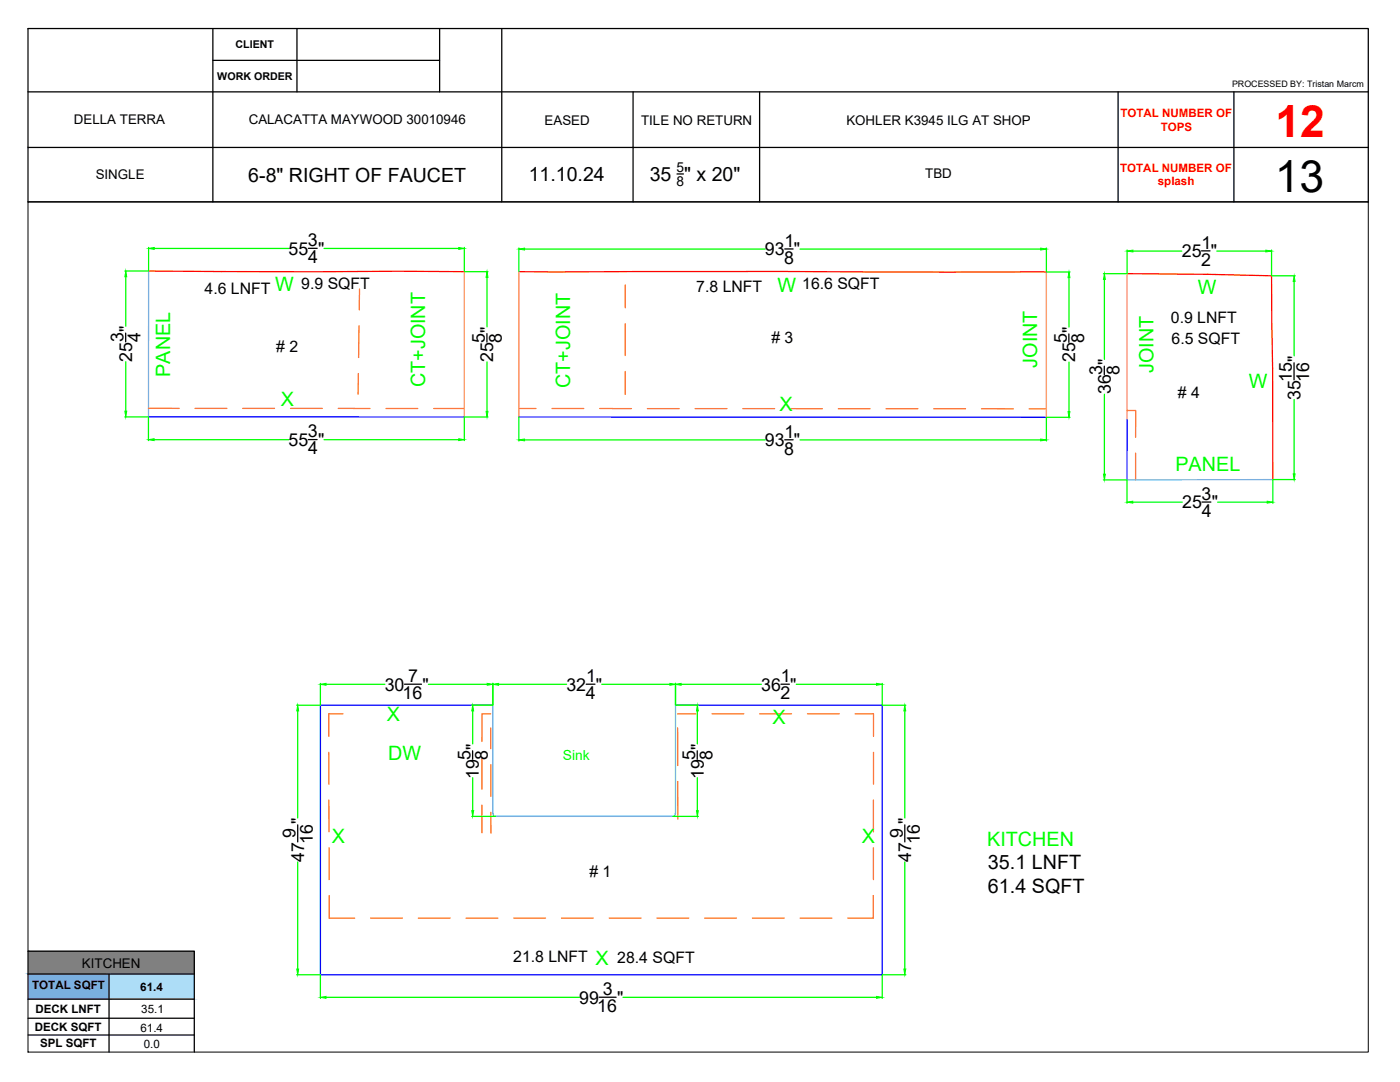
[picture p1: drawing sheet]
<svg xmlns="http://www.w3.org/2000/svg" width="279mm" height="216mm" viewBox="0 0 279 216" stroke-linecap="round" stroke-linejoin="round" font-family="sans-serif">
<!-- layer: ORANGE_CABS -->
<g fill="none" stroke="#ff7f00" stroke-width=".25">
<path d="M71.8 57.7l-.1 4.1M124.8 56.9v4.5M71.5 74.5v4.2M71.6 65v6.4M124.8 64.6v6.4M124.8 74.1v4.6M29.6 81.5h6.2M38.9 81.5h6.4M48.5 81.5h6.3M58 81.5h6.3M67.5 81.5h6.4M77 81.5h6.4"/>
<path d="M86.6 81.5h6.1M103.5 81.5h3.5M110.2 81.5h6.3M119.7 81.5h6.3M129.2 81.5h6.4M138.7 81.5h6.4M148.3 81.5h6.3M157.8 81.5l6.3 .1M167.3 81.6h6.4M176.8 81.6h6.4M186.4 81.6h6.3M195.9 81.6h6.3"/>
<path d="M205.4 81.6h3.4M224.9 81.9h1.8l-.1 5.3M226.6 90.4v5.4M65.6 150.1v6.4M65.6 159.6l.1 6.4M68.4 142.4h-2.8v4.5M96.2 151.1v6.4M97.9 142.5h-1.7v5.5M97.9 145.2v4.2M98 152.6v6.3M135.2 145.2l.1 7.6M135.3 155.9v7.5"/>
<path d="M138.9 142.4l-3.7 .1M142.1 142.4h6.3M151.6 142.4h6.4M161.1 142.4h6.4M170.7 142.4h3.6v4.5M174.3 159.6v6.4M174.3 150.1v6.4M65.7 169.2v6.3M65.7 178.7v4.5h5.1M96.2 160.7v5.5M98 162.1v4.1M174.3 178.7v4.5h-5.1"/>
<path d="M174.3 169.2v6.3M74 183.2h6.3M83.5 183.2h6.3M93 183.2h6.4M102.5 183.2h6.4M112.1 183.2h6.3M121.6 183.2h6.3M131.1 183.2h6.4M140.6 183.2h6.4M150.2 183.2h6.3M159.7 183.2h6.3"/>
</g>
<!-- layer: RED_WALL -->
<path d="M29.7 54.1l63 .1M103.5 54.2l105.3 .1M224.9 54.6l16.1 .1 12.8 .3 .2 40.7" fill="none" stroke="#f00" stroke-width=".25"/>
<!-- layer: 0 -->
<path d="M29.7 54.1l-.1 29.1M254 95.7l-29.1 .1" fill="none" stroke="#7aafdf" stroke-width=".25"/>
<!-- layer: BLUE_BLUE -->
<path d="M29.6 83.2h63.1M103.5 83.2l105.3 .1M224.9 83.6v12.2M98.4 140.7h-34.5v53.8h112.2v-53.8h-41.3" fill="none" stroke="#00f" stroke-width=".25"/>
<!-- layer: 0 -->
<path d="M92.7 54.2v29M103.5 54.2v29M208.8 54.3v29M224.9 54.6v29" fill="none" stroke="#f27172" stroke-width=".25"/>
<!-- layer: _CURVE -->
<path d="M98.4 140.7v21.6M134.8 140.7v21.6M98.4 162.3v.3l.5 .3h35.3M134.8 162.3l-.1 .3-.5 .3" fill="none" stroke="#0ff" stroke-width=".25"/>
<!-- layer: 0 -->
<g fill="none" stroke="#0f0" stroke-width=".25">
<path d="M24.9 54.1h4.7M25.1 55.2v9.9M29.7 49.4v4.6M30.8 49.6h26.8M64.7 49.6h26.8M92.7 49.4v4.7M92.7 54.2h4.7M97.2 55.4v9.8M103.5 49.5v4.6M104.7 49.7h48M159.7 49.7h48M208.8 49.5v4.7"/>
<path d="M208.9 54.3h4.7M213.3 55.4v9.9M220.2 54.6h4.7M220.4 55.8v15.9M224.9 49.9v4.6M226.1 50.1h9.8M242.8 50.1h9.8M253.8 49.9v5.1M253.8 55h4.7M258.3 56.2v14.8M25.1 72.2v9.8M97.2 72.2v9.9"/>
<path d="M213.3 72.3v9.8M220.4 78.7v15.9M258.3 79.7v14.9M24.9 83.2h4.6M29.6 83.2v4.7M30.8 87.7h26.8M64.7 87.7h26.8M92.7 83.3v4.6M92.7 83.2h4.7M103.5 83.3v4.7M104.7 87.8h48M159.7 87.8h48"/>
<path d="M208.8 83.3v4.7M208.9 83.3h4.7M220.2 95.8h4.7M224.9 95.8v4.6M254 95.8v4.6M254.1 95.7h4.4M226.1 100.2h9.8M243 100.2h9.9M63.9 136.4v4.3M65.1 136.5h11.7M85.5 136.5h11.7M98.4 136.4v4.3"/>
<path d="M99.5 136.5h13.6M120.1 136.5h13.6M134.8 136.4v4.3M135.9 136.5h16.1M158.9 136.5h16M176.1 136.4v4.3M59.2 140.7h4.7M59.4 141.9v21.3M94.1 140.7h4.2M94.3 141.9v6.5M94.3 155.2v6.6M134.9 140.7h4.5"/>
<path d="M139.2 141.9v6.5M139.2 155.2v6.6M176.1 140.7h4.7M180.6 141.9v21.3M59.4 172v21.4M94.1 162.9h4.8M134.3 162.9h5.1M180.6 172v21.4M59.2 194.5h4.7M63.9 194.6v4.6M65.1 199h50.6M124.3 199h50.6"/>
<path d="M176.1 194.6v4.6M176.1 194.5h4.7"/>
</g>
<g fill="#0f0" stroke="#0f0" stroke-width=".2">
<path d="M29.7 49.6l1.1-.2v.4z"/>
<path d="M91.5 49.4l1.2 .2-1.2 .2z"/>
<path d="M97.2 54.2l.2 1.2h-.4z"/>
<path d="M97 82.1h.4l-.2 1.1z"/>
<path d="M91.5 87.5l1.2 .2-1.2 .2z"/>
<path d="M29.6 87.7l1.2-.2v.4z"/>
<path d="M24.9 82h.4l-.2 1.2z"/>
<path d="M25.1 54.1l.2 1.1h-.4z"/>
<path d="M103.5 49.7l1.2-.2v.4z"/>
<path d="M207.7 49.5l1.1 .2-1.1 .2z"/>
<path d="M213.3 54.3l.2 1.1h-.4z"/>
<path d="M213.1 82.1h.4l-.2 1.2z"/>
<path d="M207.7 87.6l1.1 .2-1.1 .2z"/>
<path d="M103.5 87.8l1.2-.2v.4z"/>
<path d="M224.9 50.1l1.2-.2v.4z"/>
<path d="M252.6 49.9l1.2 .2-1.2 .2z"/>
<path d="M258.3 55l.2 1.2h-.4z"/>
<path d="M258.1 94.6h.4l-.2 1.1z"/>
<path d="M252.9 100l1.1 .2-1.1 .2z"/>
<path d="M224.9 100.2l1.2-.2v.4z"/>
<path d="M220.2 94.6h.4l-.2 1.2z"/>
<path d="M220.4 54.6l.2 1.2h-.4z"/>
<path d="M180.6 140.7l.2 1.2h-.4z"/>
<path d="M180.4 193.4h.4l-.2 1.1z"/>
<path d="M174.9 198.8l1.2 .2-1.2 .2z"/>
<path d="M63.9 199l1.2-.2v.4z"/>
<path d="M59.2 193.4h.4l-.2 1.1z"/>
<path d="M59.4 140.7l.2 1.2h-.4z"/>
<path d="M97.2 136.4l1.2 .1-1.2 .2z"/>
<path d="M63.9 136.5l1.2-.1v.3z"/>
<path d="M98.4 136.5l1.1-.1v.3z"/>
<path d="M133.7 136.4l1.1 .1-1.1 .2z"/>
<path d="M174.9 136.4l1.2 .1-1.2 .2z"/>
<path d="M134.8 136.5l1.1-.1v.3z"/>
<path d="M139 161.8h.4l-.2 1.1z"/>
<path d="M139.2 140.7l.2 1.2h-.4z"/>
<path d="M94.1 161.8h.4l-.2 1.1z"/>
<path d="M94.3 140.7l.2 1.2h-.4z"/>
</g>
<g fill="none" stroke="#000" stroke-width=".25">
<path d="M5.6 5.7h267.5v34.6h-267.5zM5.6 18.3h267.5M42.5 5.7v34.6M42.5 12h45.2M59.3 5.7v12.6M87.7 5.7v12.6M100.1 5.7v34.6M126.3 18.3v22M151.6 18.3v22M223.1 18.3v22M246.3 18.3v22M5.6 29.4h267.5"/>
<path d="M135.1 34.7h1.3M61.6 49.6h1.7M156.6 49.7h1.7M239.8 50.1h1.7M25.1 66.5v1.7M97.2 66.6v1.7M213.3 66.6v1.7M220.4 73.1v1.7M258.3 72.4v3.4M61.5 87.7h1.8M156.6 87.8h1.7M239.9 100.2h1.8"/>
<path d="M80.7 136.5h3.4M117 136.5h1.7M155.9 136.5h1.6M94.3 149.8v1.7M139.1 149.8v1.7M59.4 164.6v3.4M180.6 164.6v3.4M5.6 189.8h33.2v20.1M5.6 194.4h33.2M5.6 199.4h33.2M21.8 194.4v15.5M119.6 199h3.4"/>
<path d="M5.6 203.2h33.2M5.6 206.5h33.2"/>
</g>
<path d="M5.6 194.4l16.2 5v-5zM5.6 194.4l16.2 5h-16.2z" fill="#7aafdf" stroke="#7aafdf" stroke-width=".2"/>
<path d="M5.6 189.8l33.2 4.6v-4.6zM5.6 189.8l33.2 4.6h-33.2z" fill="#808080" stroke="#808080" stroke-width=".2"/>
<path d="M5.6 40.3h267.5v169.6h-267.5z" fill="none" stroke="#000" stroke-width=".2"/>
<path d="M21.8 194.4l17 5v-5zM21.8 194.4l17 5h-17z" fill="#adddf7" stroke="#adddf7" stroke-width=".2"/>
<text font-size="8.9" fill="#f00" x="254.6" y="27.3">12</text>
<text font-size="8.9" x="254.4" y="38.3">13</text>
<g font-size="3.9">
<text x="49.6" y="36.2">6-8&quot; RIGHT OF FAUCET</text>
<text x="105.5" y="36.2">11.10.24</text>
<text x="129.7" y="36.1">35 &quot; x 20&quot;</text>
<text x="197.1" y="173.5">35.1 LNFT</text>
<text x="197.1" y="178.2">61.4 SQFT</text>
</g>
<g font-size="3.9" fill="#0f0">
<text x="54.9" y="58.1">W</text>
<text x="155.2" y="58.3">W</text>
<text x="239" y="58.7">W</text>
<text x="34" y="75.2" transform="rotate(-90 34 75.2)">PANEL</text>
<text x="84.8" y="77.3" transform="rotate(-90 84.8 77.3)">CT+JOINT</text>
<text x="113.8" y="77.4" transform="rotate(-90 113.8 77.4)">CT+JOINT</text>
<text x="207" y="73.4" transform="rotate(-90 207 73.4)">JOINT</text>
<text x="230.2" y="74.4" transform="rotate(-90 230.2 74.4)">JOINT</text>
<text x="249.2" y="77.5">W</text>
<text x="56" y="81">X</text>
<text x="155.6" y="82.1">X</text>
<text x="234.6" y="94">PANEL</text>
<text x="77.2" y="143.9">X</text>
<text x="154.1" y="144.5">X</text>
<text x="77.5" y="151.6">DW</text>
<text x="66.2" y="168.2">X</text>
<text x="172" y="168.2">X</text>
<text x="197" y="168.7">KITCHEN</text>
<text x="118.9" y="192.5">X</text>
</g>
<g font-size="3.6">
<text x="57.6" y="50.8">55 &quot;</text>
<text x="61.4" y="49.1">3</text>
<text x="61.5" y="52.5">4</text>
<text x="152.7" y="50.9">93 &quot;</text>
<text x="156.5" y="52.7">8</text>
<text x="156.6" y="49.3">1</text>
<text x="235.9" y="51.4">25 &quot;</text>
<text x="239.7" y="53">2</text>
<text x="239.8" y="49.6">1</text>
<text x="24.7" y="68.3" transform="rotate(-90 24.7 68.3)">3</text>
<text x="28" y="68.3" transform="rotate(-90 28 68.3)">4</text>
<text x="96.8" y="68.4" transform="rotate(-90 96.8 68.4)">5</text>
<text x="100.2" y="68.4" transform="rotate(-90 100.2 68.4)">8</text>
<text x="212.9" y="68.5" transform="rotate(-90 212.9 68.5)">5</text>
<text x="216.3" y="68.5" transform="rotate(-90 216.3 68.5)">8</text>
<text x="26.4" y="72.2" transform="rotate(-90 26.4 72.2)">25 &quot;</text>
<text x="98.4" y="72.2" transform="rotate(-90 98.4 72.2)">25 &quot;</text>
<text x="214.6" y="72.3" transform="rotate(-90 214.6 72.3)">25 &quot;</text>
<text x="220" y="74.9" transform="rotate(-90 220 74.9)">3</text>
<text x="223.4" y="74.9" transform="rotate(-90 223.4 74.9)">8</text>
<text x="257.8" y="76.2" transform="rotate(-90 257.8 76.2)">15</text>
<text x="259.5" y="72.2" transform="rotate(-90 259.5 72.2)">&quot;</text>
<text x="261.3" y="76.2" transform="rotate(-90 261.3 76.2)">16</text>
<text x="221.7" y="78.7" transform="rotate(-90 221.7 78.7)">36 &quot;</text>
<text x="259.5" y="79.8" transform="rotate(-90 259.5 79.8)">35</text>
<text x="57.6" y="89">55 &quot;</text>
<text x="61.4" y="87.3">3</text>
<text x="152.7" y="89">93 &quot;</text>
<text x="156.6" y="87.3">1</text>
<text x="61.5" y="90.7">4</text>
<text x="156.5" y="90.8">8</text>
<text x="235.9" y="101.5">25 &quot;</text>
<text x="239.8" y="99.8">3</text>
<text x="239.8" y="103.2">4</text>
<text x="76.8" y="137.8">30</text>
<text x="81.4" y="136.1">7</text>
<text x="84.3" y="137.8">&quot;</text>
<text x="113" y="137.8">32 &quot;</text>
<text x="117" y="136.1">1</text>
<text x="151.9" y="137.8">36 &quot;</text>
<text x="155.9" y="136.1">1</text>
<text x="80.3" y="139.6">16</text>
<text x="116.9" y="139.5">4</text>
<text x="155.8" y="139.5">2</text>
<text x="93.9" y="151.7" transform="rotate(-90 93.9 151.7)">5</text>
<text x="95.6" y="155.4" transform="rotate(-90 95.6 155.4)">19 &quot;</text>
<text x="97.3" y="151.6" transform="rotate(-90 97.3 151.6)">8</text>
<text x="138.7" y="151.7" transform="rotate(-90 138.7 151.7)">5</text>
<text x="140.4" y="155.4" transform="rotate(-90 140.4 155.4)">19 &quot;</text>
<text x="142.2" y="151.6" transform="rotate(-90 142.2 151.6)">8</text>
<text x="59" y="167.3" transform="rotate(-90 59 167.3)">9</text>
<text x="60.7" y="164.4" transform="rotate(-90 60.7 164.4)">&quot;</text>
<text x="180.1" y="167.3" transform="rotate(-90 180.1 167.3)">9</text>
<text x="181.8" y="164.4" transform="rotate(-90 181.8 164.4)">&quot;</text>
<text x="60.7" y="171.9" transform="rotate(-90 60.7 171.9)">47</text>
<text x="62.4" y="168.4" transform="rotate(-90 62.4 168.4)">16</text>
<text x="181.8" y="171.9" transform="rotate(-90 181.8 171.9)">47</text>
<text x="183.6" y="168.4" transform="rotate(-90 183.6 168.4)">16</text>
<text x="115.6" y="200.3">99</text>
<text x="119.2" y="202">16</text>
<text x="120.3" y="198.6">3</text>
<text x="123.1" y="200.3">&quot;</text>
</g>
<g font-size="3.2">
<text x="40.8" y="58.6">4.6 LNFT</text>
<text x="60.1" y="57.7">9.9 SQFT</text>
<text x="139" y="58.2">7.8 LNFT</text>
<text x="160.1" y="57.6">16.6 SQFT</text>
<text x="233.7" y="64.5">0.9 LNFT</text>
<text x="55.1" y="70.3"># 2</text>
<text x="153.9" y="68.4"># 3</text>
<text x="233.8" y="68.6">6.5 SQFT</text>
<text x="235.1" y="79.5"># 4</text>
<text x="117.6" y="175"># 1</text>
<text x="102.4" y="191.9">21.8 LNFT</text>
<text x="123.2" y="192.1">28.4 SQFT</text>
</g>
<text font-size="2.8" fill="#0f0" x="112.4" y="151.7">Sink</text>
<g font-size="2.7">
<text x="14.8" y="24.8">DELLA TERRA</text>
<text x="49.6" y="24.7">CALACATTA MAYWOOD 30010946</text>
<text x="108.7" y="24.9">EASED</text>
<text x="128" y="25">TILE NO RETURN</text>
<text x="168.9" y="25">KOHLER K3945 ILG AT SHOP</text>
<text x="19.1" y="35.7">SINGLE</text>
<text x="135" y="34.4">5</text>
<text x="184.7" y="35.6">TBD</text>
<text x="135" y="37">8</text>
<text x="16.4" y="193.1">KITCHEN</text>
</g>
<g font-size="2.3" fill="#f00">
<text x="223.6" y="23.3">TOTAL NUMBER OF</text>
<text x="231.6" y="26.1">TOPS</text>
<text x="223.6" y="34.2">TOTAL NUMBER OF</text>
<text x="231.1" y="37">splash</text>
</g>
<g font-size="2.3">
<text x="6.4" y="197.4">TOTAL SQFT</text>
<text x="28" y="197.7">61.4</text>
<text x="7.1" y="202.1">DECK LNFT</text>
<text x="28.2" y="202.1">35.1</text>
<text x="6.9" y="205.8">DECK SQFT</text>
<text x="8" y="208.9">SPL SQFT</text>
<text x="28" y="205.8">61.4</text>
<text x="28.7" y="209">0.0</text>
</g>
<g font-size="2.1">
<text x="47" y="9.7">CLIENT</text>
<text x="43.4" y="16">WORK ORDER</text>
</g>
<text font-size="1.8" x="245.9" y="17.4">PROCESSED BY: Tristan Marcm</text>
</svg>
